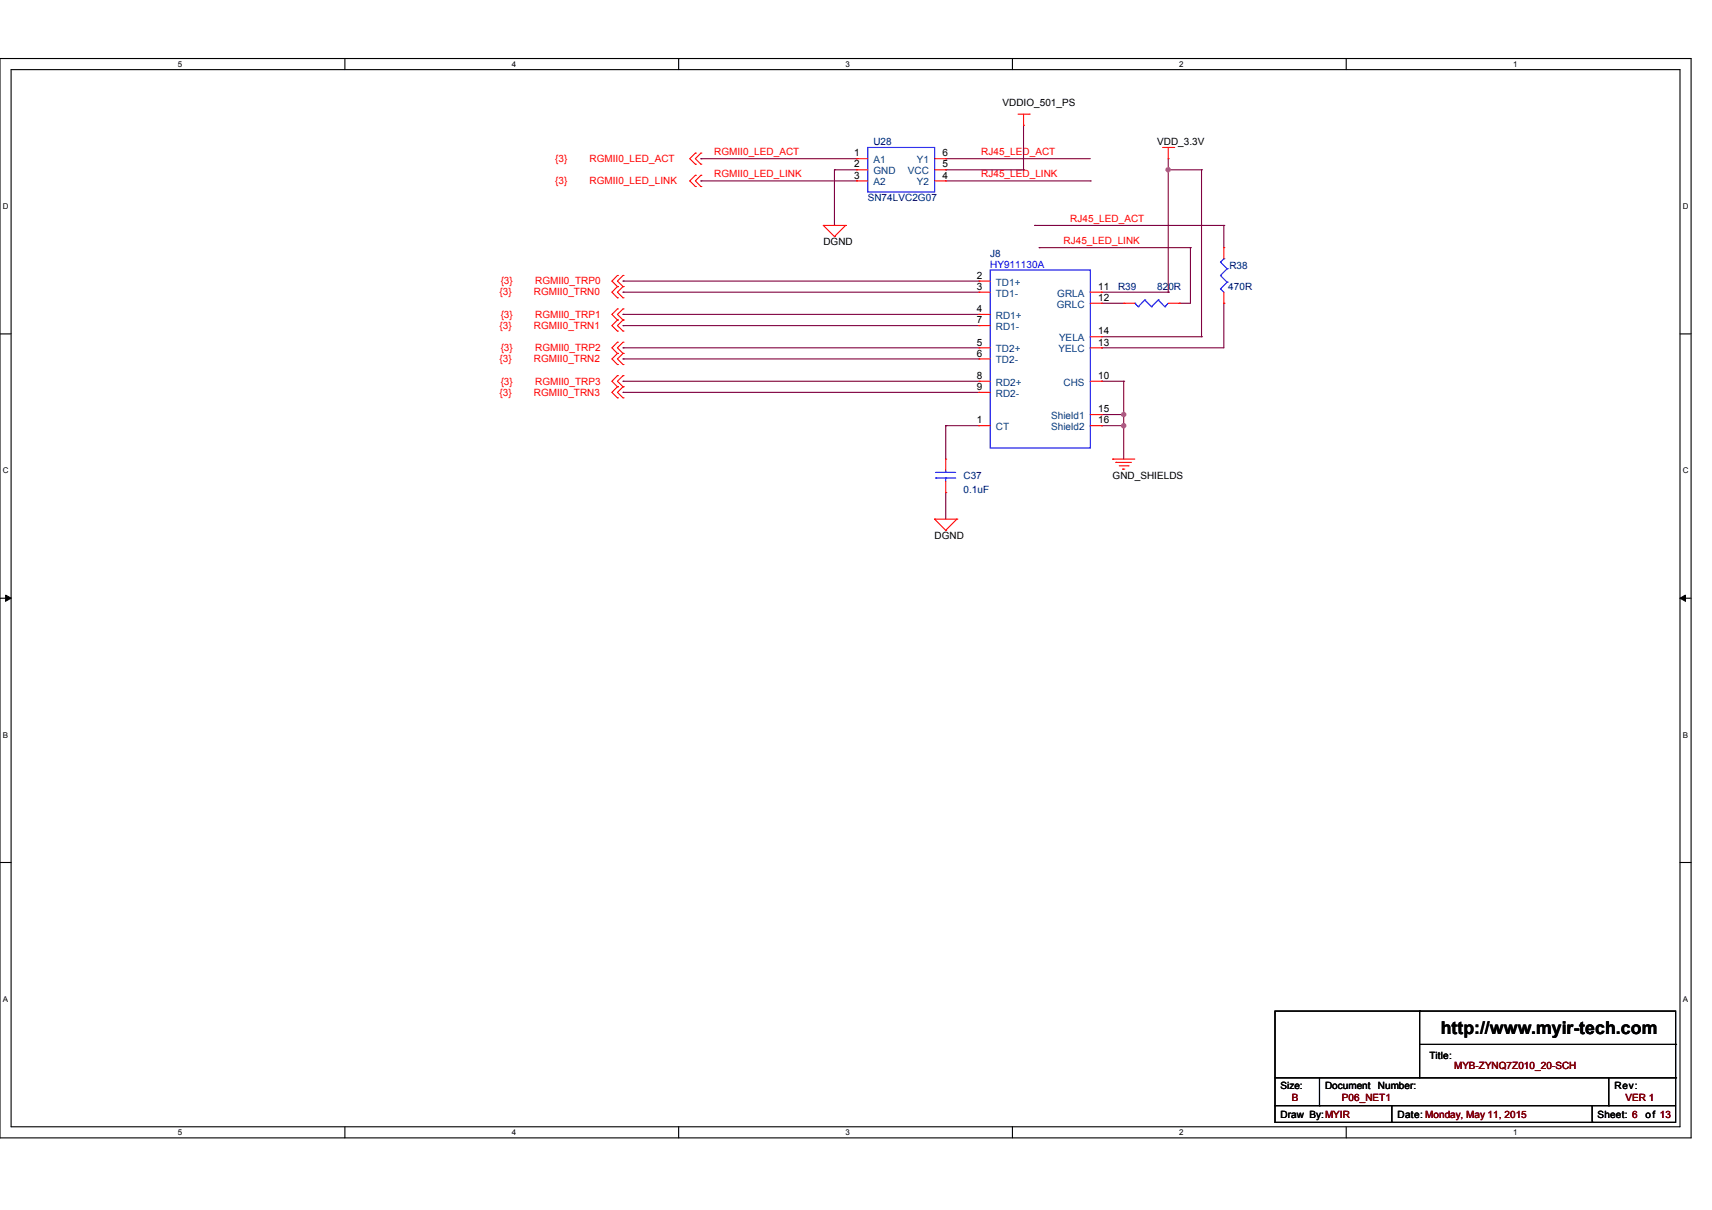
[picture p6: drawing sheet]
<svg xmlns="http://www.w3.org/2000/svg" width="297mm" height="210mm" viewBox="0 0 297 210" stroke-linecap="round" stroke-linejoin="round" font-family="sans-serif">
<path d="M0 10.2h293.4v187.2h-293.4zM1.9 12.1h289.6v183.4h-289.6z" fill="none" stroke="#000" stroke-width=".19"/>
<g fill="#fff">
<path d="M30.9 10.4h.7v1.5h-.7z"/>
<path d="M30.9 195.7h.7v1.5h-.7z"/>
</g>
<path d="M59.8 10.2v1.9M59.8 195.5v1.9" fill="none" stroke="#000" stroke-width=".19"/>
<g fill="#fff">
<path d="M88.8 10.4h.7v1.5h-.7z"/>
<path d="M88.8 195.7h.7v1.5h-.7z"/>
</g>
<path d="M117.8 10.2v1.9M117.8 195.5v1.9" fill="none" stroke="#000" stroke-width=".19"/>
<g fill="#fff">
<path d="M146.7 10.4h.7v1.5h-.7z"/>
<path d="M146.7 195.7h.7v1.5h-.7z"/>
</g>
<path d="M175.7 10.2v1.9M175.7 195.5v1.9" fill="none" stroke="#000" stroke-width=".19"/>
<g fill="#fff">
<path d="M204.6 10.4h.8v1.5h-.8z"/>
<path d="M204.6 195.7h.8v1.5h-.8z"/>
</g>
<path d="M233.6 10.2v1.9M233.6 195.5v1.9" fill="none" stroke="#000" stroke-width=".19"/>
<g fill="#fff">
<path d="M262.5 10.4h.8v1.5h-.8z"/>
<path d="M262.5 195.7h.8v1.5h-.8z"/>
<path d="M.5 35h1v1.5h-1z"/>
<path d="M292 35h.9v1.5h-.9z"/>
<path d="M.5 80.8h1v1.6h-1z"/>
<path d="M292 80.8h.9v1.6h-.9z"/>
</g>
<path d="M0 57.9h1.9M291.5 57.9h1.9" fill="none" stroke="#000" stroke-width=".19"/>
<g fill="#fff">
<path d="M.5 126.7h.9v1.5h-.9z"/>
<path d="M292 126.7h.9v1.5h-.9z"/>
</g>
<path d="M0 103.8h1.9M291.5 103.8h1.9" fill="none" stroke="#000" stroke-width=".19"/>
<path d="M1 103.2l.9 .6-.9 .5zM291.5 103.8l.9-.6v1.1z" fill="#000" stroke="#000" stroke-width=".17"/>
<g fill="#fff">
<path d="M.5 172.5h.9v1.6h-.9z"/>
<path d="M292 172.5h.9v1.6h-.9z"/>
</g>
<g fill="none" stroke="#000" stroke-width=".19">
<path d="M0 149.6h1.9M291.5 149.6h1.9M221.2 175.4h69.5v19.3h-69.5zM246.3 175.4h.1M246.3 175.4v11.6M221.2 191.8h.1M221.2 191.8h69.5M221.2 187h69.5M228.9 191.8h.1M228.9 187v4.8M241.5 194.7h.1M241.5 191.8v2.9"/>
<path d="M246.3 181.2h44.4M276.2 194.7h.1M276.2 191.8v2.9M279.1 191.8h.1M279.1 187v4.8M290.7 187h.1M290.7 181.2h.1"/>
</g>
<g fill="none" stroke="#800040" stroke-width=".19">
<path d="M121.6 27.5h.1M121.6 31.4h.1M121.6 27.5h27M121.6 31.4h27M144.8 29.5h.1M144.8 39.1h.1M144.8 29.5h3.8M144.8 29.5v9.6M164.1 27.5h.1M164.1 29.5h.1M164.1 27.5h25.1M164.1 31.4h25.1"/>
<path d="M164.1 29.5h13.5M177.6 29.5h.1M177.6 21.7v7.8M179.5 39.1h.1M179.5 39.1h32.8M189.2 31.4h.1M202.7 29.5h.1M202.7 27.5v23.2M202.7 29.5h5.8M208.5 29.5h.1M208.5 29.5v28.9M212.3 39.1h.1"/>
<path d="M212.3 39.1v3.9M108.1 48.8h.1M108.1 50.7h.1M108.1 54.5h.1M108.1 56.5h.1M108.1 48.8h61.8M108.1 50.7h61.8M108.1 54.5h61.8M108.1 56.5h61.8M180.3 43h.1M180.3 43h26.2M191.1 52.6h.1"/>
<path d="M191.1 50.7h11.6M191.1 52.6h3.9M191.1 58.4h17.4M202.7 50.7h.1M204.6 52.6h.1M206.5 43h.1M206.5 43v9.6h-1.9M208.5 58.4h.1M212.3 52.6h.1M212.3 52.6v7.7h-21.2M108.1 60.3h.1M108.1 62.3h.1"/>
<path d="M108.1 66.1h.1M108.1 68.1h.1M108.1 66.1h61.8M108.1 60.3h61.8M108.1 62.3h61.8M108.1 68.1h61.8M164.1 73.8h.1M164.1 73.8h5.8M164.1 73.8v5.8M191.1 66.1h.1M191.1 71.9h.1M191.1 73.8h.1"/>
<path d="M191.1 60.3h.1M191.1 66.1h3.9M191.1 71.9h3.9M191.1 73.8h3.9M195 66.1h.1M195 71.9h.1M195 73.8h.1M195 66.1v13.5M164.1 85.4h.1M164.1 85.4v4.7"/>
</g>
<g fill="#f0f" stroke="#f0f" stroke-width=".19">
<circle cx="195" cy="71.9" r=".37"/>
<circle cx="195" cy="73.8" r=".38"/>
<circle cx="202.7" cy="29.4" r=".37"/>
</g>
<g fill="none" stroke="#f00" stroke-width=".19">
<path d="M176.6 19.8h2M177.6 19.8v1.9M178.6 19.8h.1M120.6 26.6h.1M120.6 28.5h.1M120.6 30.4h.1M120.6 32.4h.1M120.6 26.6l-.9 .9 .9 1M120.6 30.4l-.9 1 .9 1M121.6 26.6h.1M121.6 28.5h.1M121.6 30.4h.1"/>
<path d="M121.6 32.4h.1M121.6 26.6l-1 .9 1 1M121.6 30.4l-1 1 1 1M142.9 39.1h.1M142.9 39.1h3.8M142.9 39.1l1.9 1.9M146.7 39.1h.1M146.7 39.1l-1.9 1.9M148.6 27.5h.1M148.6 29.5h.1M148.6 31.4h.1M148.6 27.5h2"/>
<path d="M148.6 29.5h2M148.6 31.4h2M162.2 27.5h1.9M162.2 29.5h1.9M162.2 31.4h1.9M164.1 27.5h.1M164.1 29.5h.1M164.1 31.4h.1M177.6 21.7h.1M201.7 25.6h1.9M202.7 27.5h.1M202.7 25.6v1.9"/>
<path d="M203.6 25.6h.1M107.1 49.7h.1M107.1 51.7h.1M107.1 47.8h.1M107.1 53.6h.1M107.1 55.5h.1M107.1 57.4h.1M107.1 59.4h.1M107.1 49.7l-.9 1 .9 1M107.1 47.8l-.9 1 .9 .9M107.1 53.6l-.9 .9 .9 1M107.1 55.5l-.9 1 .9 .9"/>
<path d="M107.1 59.4l-.9 .9 .9 1M108.1 49.7h.1M108.1 51.7h.1M108.1 47.8h.1M108.1 53.6h.1M108.1 55.5h.1M108.1 57.4h.1M108.1 59.4h.1M108.1 49.7l-1 1 1 1M108.1 47.8l-1 1 1 .9M108.1 53.6l-1 .9 1 1M108.1 55.5l-1 1 1 .9"/>
<path d="M108.1 59.4l-1 .9 1 1M144.8 41h.1M169.9 48.8h.1M169.9 50.7h.1M169.9 54.5h.1M169.9 56.5h.1M169.9 48.8h1.9M169.9 50.7h1.9M169.9 54.5h1.9M169.9 56.5h1.9M189.2 52.6h1.9M189.2 50.7h1.9"/>
<path d="M189.2 58.4h1.9M191.1 50.7h.1M191.1 52.6h.1M191.1 58.4h.1M195 52.6h.1M195 52.6h1.9M202.7 52.6h1.9M204.6 52.6h.1M212.3 52.6h.1M212.3 43h.1M212.3 43v1.9M212.3 50.7v1.9"/>
<path d="M107.1 61.3h.1M107.1 63.2h.1M107.1 65.2h.1M107.1 67.1h.1M107.1 69h.1M107.1 61.3l-.9 1 .9 .9M107.1 65.2l-.9 .9 .9 1M107.1 67.1l-.9 1 .9 .9M108.1 61.3h.1M108.1 63.2h.1M108.1 65.2h.1M108.1 67.1h.1"/>
<path d="M108.1 69h.1M108.1 61.3l-1 1 1 .9M108.1 65.2l-1 .9 1 1M108.1 67.1l-1 1 1 .9M164.1 79.6h.1M164.1 79.6v2M169.9 60.3h.1M169.9 62.3h.1M169.9 73.8h.1M169.9 68.1h.1M169.9 66.1h.1M169.9 60.3h1.9"/>
<path d="M169.9 62.3h1.9M169.9 73.8h1.9M169.9 68.1h1.9M169.9 66.1h1.9M189.2 60.3h1.9M189.2 73.8h1.9M189.2 66.1h1.9M189.2 71.9h1.9M191.1 60.3h.1M191.1 66.1h.1M191.1 71.9h.1M191.1 73.8h.1"/>
<path d="M193 79.6h.1M193 79.6h3.9M162.2 90.1h.1M162.2 90.1h3.8M162.2 90.1l1.9 1.9M164.1 92h.1M164.1 85.4h.1M164.1 83.5v1.9M166 90.1h.1M166 90.1l-1.9 1.9M193.6 80.2h.1M193.6 80.2h2.7"/>
<path d="M194.2 80.8h1.5M194.8 81.4h.1M194.8 81.4h.4M195.7 80.8h.1"/>
</g>
<g fill="none" stroke="#00f" stroke-width=".19">
<path d="M150.6 25.6h11.6v7.7h-11.6zM171.8 46.8h17.4v30.9h-17.4zM196.9 52.6h.1M196.9 52.6l.6 .6M197.5 53.2h.1M198.6 52h.1M198.6 52l1.2 1.2M198.6 52l-1.1 1.2M199.8 53.2h.1M201 52h.1M201 52l1.1 1.2M201 52l-1.2 1.2"/>
<path d="M202.1 53.2h.1M202.7 52.6l-.6 .6M211.8 50.1h.1M211.8 47.8h.1M211.8 45.5h.1M211.8 50.1l.5 .6M211.8 47.8l1.1 1.2M211.8 45.5l1.1 1.1M212.3 44.9h.1M212.3 44.9l-.5 .6M212.9 49h.1M212.9 46.6h.1"/>
<path d="M212.9 49l-1.1 1.1M212.9 46.6l-1.1 1.2M162.3 82.9h.1M162.3 82h.1M162.3 82.9h3.5M162.3 82h3.5M164.1 82h.1M164.1 82.9h.1M164.1 81.6v.4M164.1 82.9v.6"/>
</g>
<text font-size="3.1" x="250" y="179.4">http://www.myir-tech.com</text>
<g font-size="1.7">
<text x="173.9" y="18.5">VDDIO_501_PS</text>
<text x="148.2" y="27.1">1</text>
<text x="148.2" y="29.1">2</text>
<text x="163.5" y="27.1">6</text>
<text x="163.5" y="29.1">5</text>
<text x="200.8" y="25.2">VDD_3.3V</text>
<text x="148.2" y="31">3</text>
<text x="163.5" y="31">4</text>
<text x="142.9" y="42.6">DGND</text>
<text x="169.5" y="48.4">2</text>
<text x="169.5" y="50.3">3</text>
<text x="190.5" y="50.3">11</text>
<text x="190.5" y="52.2">12</text>
<text x="169.5" y="54.1">4</text>
<text x="169.5" y="56.1">7</text>
<text x="169.5" y="59.9">5</text>
<text x="190.5" y="58">14</text>
<text x="190.5" y="59.9">13</text>
<text x="169.5" y="61.9">6</text>
<text x="169.5" y="65.7">8</text>
<text x="190.5" y="65.7">10</text>
<text x="169.5" y="67.7">9</text>
<text x="190.5" y="71.5">15</text>
<text x="169.5" y="73.4">1</text>
<text x="190.5" y="73.4">16</text>
<text x="193" y="83.1">GND_SHIELDS</text>
<text x="162.2" y="93.5">DGND</text>
<text x="248.1" y="183.7">Title:</text>
<text x="222.2" y="188.9">Size:</text>
<text x="229.9" y="188.9">Document</text>
<text x="239.1" y="188.9">Number:</text>
<text x="280.1" y="188.9">Rev:</text>
<text x="222.2" y="193.9">Draw By:MYIR</text>
<text x="242.5" y="193.9">Date: Monday, May 11, 2015</text>
<text x="277.2" y="193.9">Sheet: 6</text>
<text x="285.5" y="193.9">of 13</text>
</g>
<g font-size="1.7" fill="#f00">
<text x="96.3" y="28.1">{3}</text>
<text x="102.3" y="28.1">RGMII0_LED_ACT</text>
<text x="123.9" y="26.9">RGMII0_LED_ACT</text>
<text x="170.2" y="26.9">RJ45_LED_ACT</text>
<text x="96.3" y="32">{3}</text>
<text x="102.3" y="32">RGMII0_LED_LINK</text>
<text x="123.9" y="30.8">RGMII0_LED_LINK</text>
<text x="170.2" y="30.8">RJ45_LED_LINK</text>
<text x="185.7" y="38.5">RJ45_LED_ACT</text>
<text x="184.5" y="42.4">RJ45_LED_LINK</text>
<text x="86.7" y="51.3">{3}</text>
<text x="86.9" y="49.3">{3}</text>
<text x="92.6" y="51.3">RGMII0_TRN0</text>
<text x="92.9" y="49.3">RGMII0_TRP0</text>
<text x="86.7" y="57.1">{3}</text>
<text x="86.9" y="55.1">{3}</text>
<text x="92.6" y="57.1">RGMII0_TRN1</text>
<text x="92.9" y="55.1">RGMII0_TRP1</text>
<text x="86.7" y="62.9">{3}</text>
<text x="86.9" y="60.9">{3}</text>
<text x="92.6" y="62.9">RGMII0_TRN2</text>
<text x="92.9" y="60.9">RGMII0_TRP2</text>
<text x="86.7" y="68.6">{3}</text>
<text x="86.9" y="66.7">{3}</text>
<text x="92.6" y="68.6">RGMII0_TRN3</text>
<text x="92.9" y="66.7">RGMII0_TRP3</text>
</g>
<g font-size="1.7" fill="#000080">
<text x="151.5" y="25.2">U28</text>
<text x="150.6" y="34.9">SN74LVC2G07</text>
<text x="171.8" y="44.5">J8</text>
<text x="213.3" y="46.6">R38</text>
<text x="194" y="50.3">R39</text>
<text x="200.8" y="50.3">820R</text>
<text x="213.1" y="50.3">470R</text>
<text x="167.2" y="83.1">C37</text>
<text x="167.2" y="85.4">0.1uF</text>
</g>
<g font-size="1.7" fill="#004080">
<text x="151.5" y="28.3">A1</text>
<text x="159.1" y="28.3">Y1</text>
<text x="151.5" y="30.2">GND</text>
<text x="151.5" y="32.2">A2</text>
<text x="157.5" y="30.2">VCC</text>
<text x="159.1" y="32.2">Y2</text>
<text x="172.8" y="49.5">TD1+</text>
<text x="172.8" y="51.5">TD1-</text>
<text x="183.4" y="53.4">GRLC</text>
<text x="183.5" y="51.5">GRLA</text>
<text x="172.8" y="55.3">RD1+</text>
<text x="172.8" y="57.3">RD1-</text>
<text x="183.7" y="59.2">YELA</text>
<text x="172.8" y="61.1">TD2+</text>
<text x="172.8" y="63">TD2-</text>
<text x="183.7" y="61.1">YELC</text>
<text x="172.8" y="68.8">RD2-</text>
<text x="172.8" y="66.9">RD2+</text>
<text x="184.5" y="66.9">CHS</text>
<text x="172.8" y="74.6">CT</text>
<text x="182.4" y="72.7">Shield1</text>
<text x="182.4" y="74.6">Shield2</text>
</g>
<text font-size="1.7" fill="#00f" x="171.8" y="46.4">HY911130A</text>
<g font-size="1.7" fill="#800000">
<text x="252.3" y="185.4">MYB-ZYNQ7Z010_20-SCH</text>
<text x="224.1" y="191">B</text>
<text x="232.8" y="191">P06_NET1</text>
<text x="282" y="191">VER 1</text>
</g>
<g font-size="1.4">
<text x="30.9" y="11.6">5</text>
<text x="88.8" y="11.6">4</text>
<text x="146.7" y="11.6">3</text>
<text x="204.6" y="11.6">2</text>
<text x="262.5" y="11.6">1</text>
<text x=".5" y="36.3">D</text>
<text x="292" y="36.3">D</text>
<text x=".5" y="82.1">C</text>
<text x="292" y="82.1">C</text>
<text x=".5" y="127.9">B</text>
<text x="292" y="127.9">B</text>
<text x=".5" y="173.8">A</text>
<text x="292" y="173.8">A</text>
<text x="30.9" y="196.9">5</text>
<text x="88.8" y="196.9">4</text>
<text x="146.7" y="196.9">3</text>
<text x="204.6" y="196.9">2</text>
<text x="262.5" y="196.9">1</text>
</g>
</svg>
